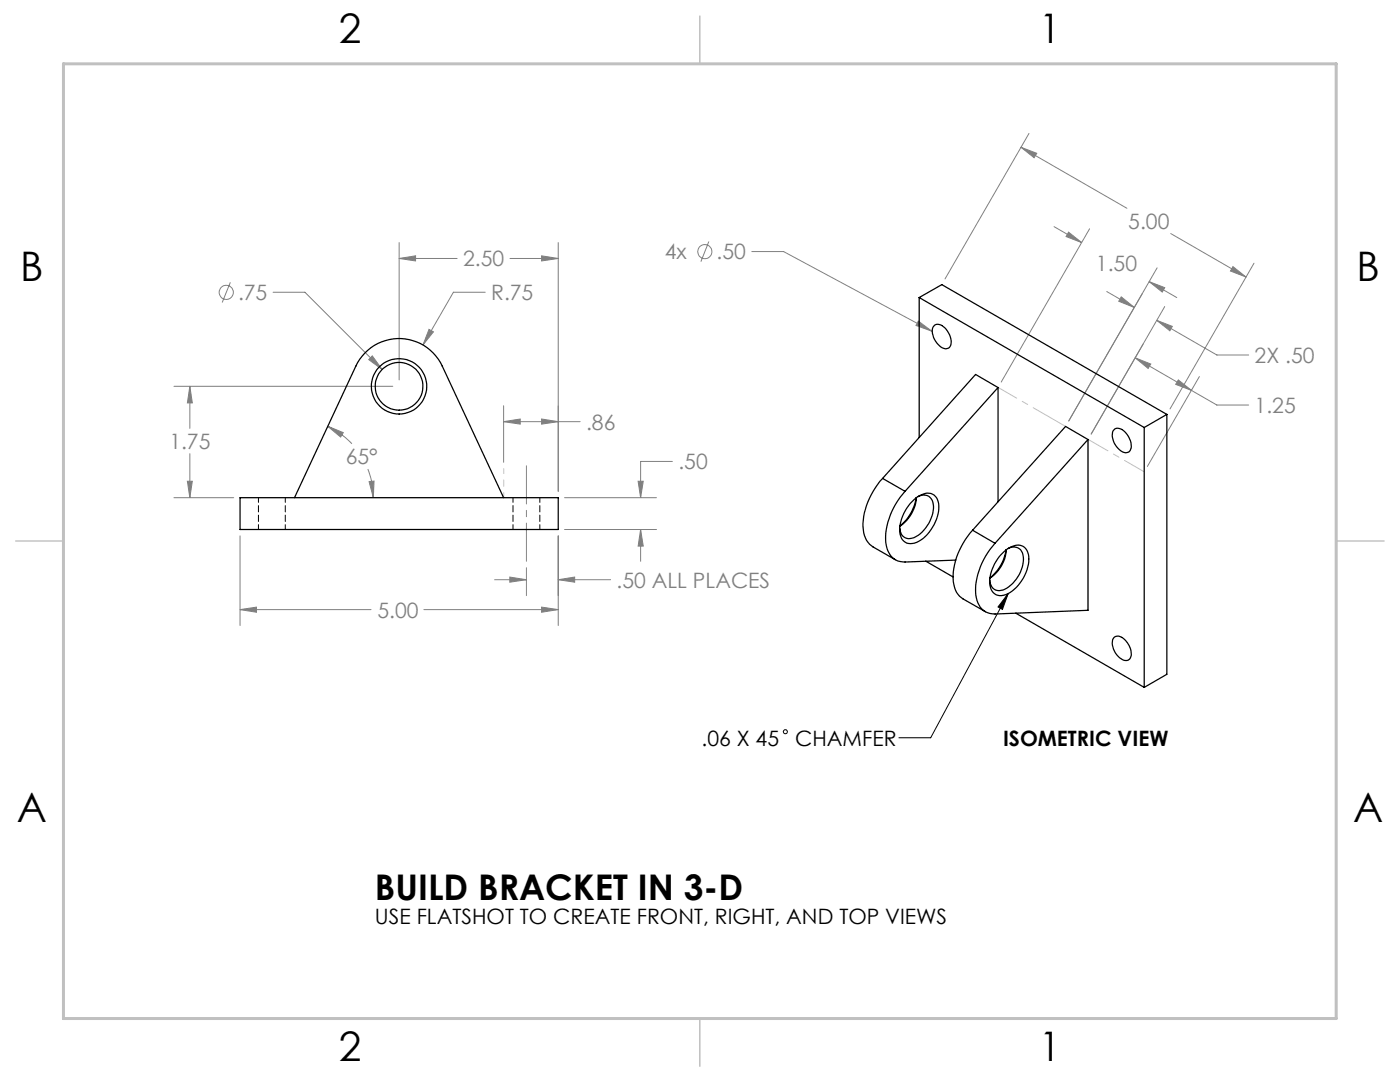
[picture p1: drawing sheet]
<svg xmlns="http://www.w3.org/2000/svg" width="279mm" height="216mm" viewBox="0 0 279 216" stroke-linecap="round" stroke-linejoin="round" font-family="sans-serif">
<g fill="none" stroke="#808080" stroke-width=".2">
<path d="M203.8 29.4l3.1 1.2-.5 .9zM203.8 29.4l21.1 12.2M205.4 26.6l-16.8 29.1M46 56.3l-1.7 4.1M54.5 58.3h6.4l15.4 15.4M79.7 51.6l3.2-.6v1.1zM79.7 48.4v27.4M79.7 51.6h11.5M96.8 58.3h-6.3l-6.1 10.5M101.8 51.6h9.6M108.1 51l3.3 .6-3.3 .5zM111.4 48.4v49.6"/>
<path d="M141.5 48.2l-1.6 4M150 50.2h6.4l29.5 15.9M210.4 45.2l5.5 3.2M213.3 46.3l2.6 2.1-3.1-1.2zM217.5 45.6l-17.7 30.6M220.9 58.2l5.5 3.1M223.8 59.2l2.6 2.1-3.1-1.2zM229.3 56.2l5.5 3.2M229.3 56.2l3.1 1.2-.4 .9zM230.9 53.4l-17.6 30.6 14.7-25.4M233.6 46.6l15.1 8.7M246.1 53.2l2.6 2.1-3.1-1.2z"/>
<path d="M250.3 52.5l-16.8 29.1M34.7 77.1h43.7M37.9 77.1l.5 3.3h-1zM37.9 77.1v8.4M74.3 71l2 2.7-2.7-1.9zM85.6 65.7l.9 .5-2.1 2.6zM183.3 64.1l2.6 2-3.1-1.2zM226.6 71.4l16.3 9.4h6.3M226.6 71.4l3.1 1.2-.6 .9zM230.9 63.9l12 6.9h6.3M230.9 63.9l3.1 1.2-.5 .9zM232.4 61.2l-14.6 25.4 10.3-17.9"/>
<path d="M235.2 75.8l2.6 2.1-3.2-1.2zM239.4 75.1l-10.4 18M34.7 99.3h11.9M37.4 96h1l-.5 3.3zM37.9 90.5v8.8M65.4 85.1l3.1 1.2-.5 .9zM65.4 85.1a16.1 16.1 0 0 1 4.8 3.4M73.4 93.6a16 16 0 0 1 1.1 5.7M73.7 96.1l.9-.1-.1 3.3zM100.5 81v11.3M100.5 84.1h15.3M100.5 84.1l3.3-.5v1z"/>
<path d="M108.1 83.6l3.3 .5-3.3 .5zM112.7 99.3h18.3M127.4 96h1l-.6 3.3zM134.2 92.1h-6.4v7.2M47.9 106.9v17.9M98.7 115.7h6.4M101.7 115.1l3.4 .6-3.4 .5zM105.1 113.3v5.6M111.4 106.9v17.9M111.4 115.7h10.4M111.4 115.7l3.3-.6v1.1zM112.7 105.7h18.3"/>
<path d="M127.8 105.7v6.3M127.8 105.7l.6 3.3h-1zM47.9 121.6l3.3-.5v1.1zM47.9 121.6h26.1M84.6 121.6h26.8M108.1 121.1l3.3 .5-3.3 .6z"/>
<circle cx="45.1" cy="58.3" r="1.42"/>
<circle cx="140.7" cy="50.2" r="1.4"/>
</g>
<g fill="none" stroke="#000" stroke-width=".2">
<path d="M201.2 118.5l-1.1 3.1-.9-.5zM201.2 118.5l-15.5 28.7h-6.3"/>
<circle cx="156.7" cy="146" r=".41"/>
</g>
<path d="M105.1 92.9v19.1" fill="none" stroke="#808080" stroke-width=".2" stroke-dasharray="15.2 1.3 1.3 1.3" stroke-dashoffset="7.6"/>
<path d="M212.7 85.1l-13.5-7.8" fill="none" stroke="#c0c0c0" stroke-width=".2" stroke-dasharray="15.2 1.3 1.3 1.3" stroke-dashoffset="7.8"/>
<path d="M217.2 87.7l11.2 6.5" fill="none" stroke="#c0c0c0" stroke-width=".2" stroke-dasharray="15.2 1.3 1.3 1.3" stroke-dashoffset="10.7"/>
<path d="M100.5 99.3v-5.8" fill="none" stroke="#c0c0c0" stroke-width=".2" stroke-dasharray="15.2 1.3 1.3 1.3" stroke-dashoffset="14.2"/>
<path d="M26.7 203.2h240" fill="none" stroke="#c0c0c0" stroke-width=".2"/>
<path d="M139.7 3.2v9.5M3.1 107.9h9.6M266.7 107.9h9.5M139.7 203.2v9.6" fill="none" stroke="#c0c0c0" stroke-width=".3"/>
<path d="M12.7 12.7h254v190.5h-254z" fill="none" stroke="#c0c0c0" stroke-width=".6"/>
<path d="M201.2 118.5l-1.1 3.1-.9-.5z" fill="#000"/>
<g fill="#808080">
<path d="M229.3 56.2l3.1 1.2-.4 .9zM213.3 46.3l2.6 2.1-3.1-1.2zM226.6 71.4l3.1 1.2-.6 .9zM235.2 75.8l2.6 2.1-3.2-1.2zM100.5 84.1l3.3-.5v1zM108.1 83.6l3.3 .5-3.3 .5z"/>
<path d="M246.1 53.2l2.6 2.1-3.1-1.2zM203.8 29.4l3.1 1.2-.5 .9zM183.3 64.1l-.5 .8 3.1 1.2zM230.9 63.9l3.1 1.2-.5 .9zM223.8 59.2l2.6 2.1-3.1-1.2zM47.9 121.6l3.3-.5v1.1zM108.1 121.1l3.3 .5-3.3 .6zM127.4 96h1l-.6 3.3zM127.8 105.7l.6 3.3h-1zM108.1 51l3.3 .6-3.3 .5zM79.7 51.6l3.2-.6v1.1zM37.4 96h1l-.5 3.3zM37.9 77.1l.5 3.3h-1zM74.3 71l-.7 .8 2.7 1.9zM85.6 65.7l-1.2 3.1 2.1-2.6zM73.7 96.1l.9-.1-.1 3.3zM65.4 85.1l3.1 1.2-.5 .9zM111.4 115.7l3.3-.6v1.1zM101.7 115.1l3.4 .6-3.4 .5z"/>
</g>
<g fill="none" stroke="#000" stroke-width=".25">
<path d="M183.4 59.4v27.9M183.4 59.4l45 25.9M183.4 59.4l4.6-2.6 44.9 25.9M186.6 64.8a2.29 2.29 0 0 1 2.7 1.6 2.21 2.21 0 0 1-.1 3.1 2.06 2.06 0 0 1-2.3-1.1 2.9 2.9 0 0 1-.5-3.4zM199.2 77.3l-4.5-2.6-18.6 20.8M199.2 77.3v22.8M199.2 77.3l-18.6 20.7M47.9 99.3h63.5v6.4h-63.5zM58.8 99.3l12.2-26.2a9.5 9.5 0 0 1 8.6-5.6 9.5 9.5 0 0 1 8.7 5.6l12.2 26.2M176.1 95.5a13.7 13.7 0 0 0-3.7 10.8l.5 1.5 .6 .8 .7 .5 4.5 2.6M176.1 95.5l4.5 2.5M180.6 98a14.2 14.2 0 0 0-3.8 10.3 3.8 3.8 0 0 0 3.8 3.8l10.1-.3"/>
<path d="M182.9 99.3a7.4 7.4 0 0 1-3.3 5.7 9.1 9.1 0 0 0 3.2-5.6M183.2 99.1a2 2 0 0 1 2.1-.1 2 2 0 0 1 1 2 7.1 7.1 0 0 1-4.3 6.4 1.9 1.9 0 0 1-2.4-2M217.1 87.7v34.1l-18.5 .7a3.8 3.8 0 0 1-3.9-3.9 14.4 14.4 0 0 1 3.9-10.2M217.1 87.7l-18.5 20.7M217.1 87.7l-4.4-2.6-18.6 20.7M222.3 85.8a1.53 1.53 0 0 1 2.2 .3 3.5 3.5 0 0 1 1 3.8 1.36 1.36 0 0 1-2.1-.2 3.7 3.7 0 0 1-1.3-3.7zM228.4 85.3v51.9M232.9 82.7l-4.5 2.6M232.9 82.7v51.8l-4.5 2.7M181.7 100.4a4.7 4.7 0 0 1 4.1-1.9 2.9 2.9 0 0 1 1.5 3.5 8.6 8.6 0 0 1-4.4 6.2 2.25 2.25 0 0 1-3.3-2 8.3 8.3 0 0 1 2.1-5.8zM184.7 112l5.5 3.1M194.1 105.8a13.6 13.6 0 0 0-3.7 10.8l.5 1.6 .6 .8 .7 .5 4.5 2.6"/>
<path d="M194.1 105.8l4.5 2.6M199.8 110.6a4.1 4.1 0 0 1 4.1-1.7 2.76 2.76 0 0 1 1.4 3.2 8.5 8.5 0 0 1-4.6 6.6 2.26 2.26 0 0 1-3.2-2.4 8.4 8.4 0 0 1 2.3-5.7zM200.8 109.7a8.8 8.8 0 0 1-3.2 5.6M200.8 109.7a7.4 7.4 0 0 1-3.2 5.7M201.2 109.5a2.02 2.02 0 0 1 2.2 0 2.02 2.02 0 0 1 .9 2 6.9 6.9 0 0 1-4.5 6.3 1.89 1.89 0 0 1-2.3-2.1M202.7 122.3l25.7 14.9M222.3 127.2a1.5 1.5 0 0 1 2.2 .4 3.5 3.5 0 0 1 1 3.8 1.43 1.43 0 0 1-2.1-.2 3.7 3.7 0 0 1-1.3-3.7z"/>
<circle cx="79.6" cy="77.1" r="4.8"/>
<circle cx="79.6" cy="77.1" r="5.5"/>
</g>
<path d="M51.6 99.3v6.3M102.4 99.3v6.3M56.9 105.6v-6.3M107.7 105.6v-6.3" fill="none" stroke="#000" stroke-width=".2" stroke-dasharray="1.3 .6" stroke-dashoffset=".3"/>
<g font-size="8.1">
<text x="67.6" y="8.5">2</text>
<text x="207.3" y="8.5">1</text>
<text x="4" y="56.1">B</text>
<text x="270.7" y="56.1">B</text>
<text x="3.3" y="164.1">A</text>
<text x="270" y="164.1">A</text>
<text x="67.6" y="211.7">2</text>
<text x="207.3" y="211.7">1</text>
</g>
<text font-size="7.1" x="74.8" y="179.6">BUILD BRACKET IN 3-D</text>
<g font-size="4.2" fill="#808080">
<text x="225.2" y="45.7">5.00</text>
<text x="92.4" y="53.1">2.50</text>
<text x="132.7" y="51.7">4x</text>
<text x="143" y="51.7">.50</text>
<text x="47.5" y="59.9">.75</text>
<text x="98" y="59.9">R.75</text>
<text x="218.7" y="54">1.50</text>
<text x="250.4" y="72.4">2X .50</text>
<text x="250.4" y="82.4">1.25</text>
<text x="33.8" y="89.6">1.75</text>
<text x="117" y="85.7">.86</text>
<text x="69" y="92.7">65°</text>
<text x="135.4" y="93.6">.50</text>
<text x="123.1" y="117.2">.50 ALL PLACES</text>
<text x="75.3" y="123.2">5.00</text>
</g>
<g font-size="4.2">
<text x="140" y="148.8">.06 X 45</text>
<text x="158.7" y="148.8">CHAMFER</text>
<text x="200.2" y="148.8">ISOMETRIC VIEW</text>
<text x="74.8" y="184.4">USE FLATSHOT TO CREATE FRONT, RIGHT, AND TOP VIEWS</text>
</g>
</svg>
